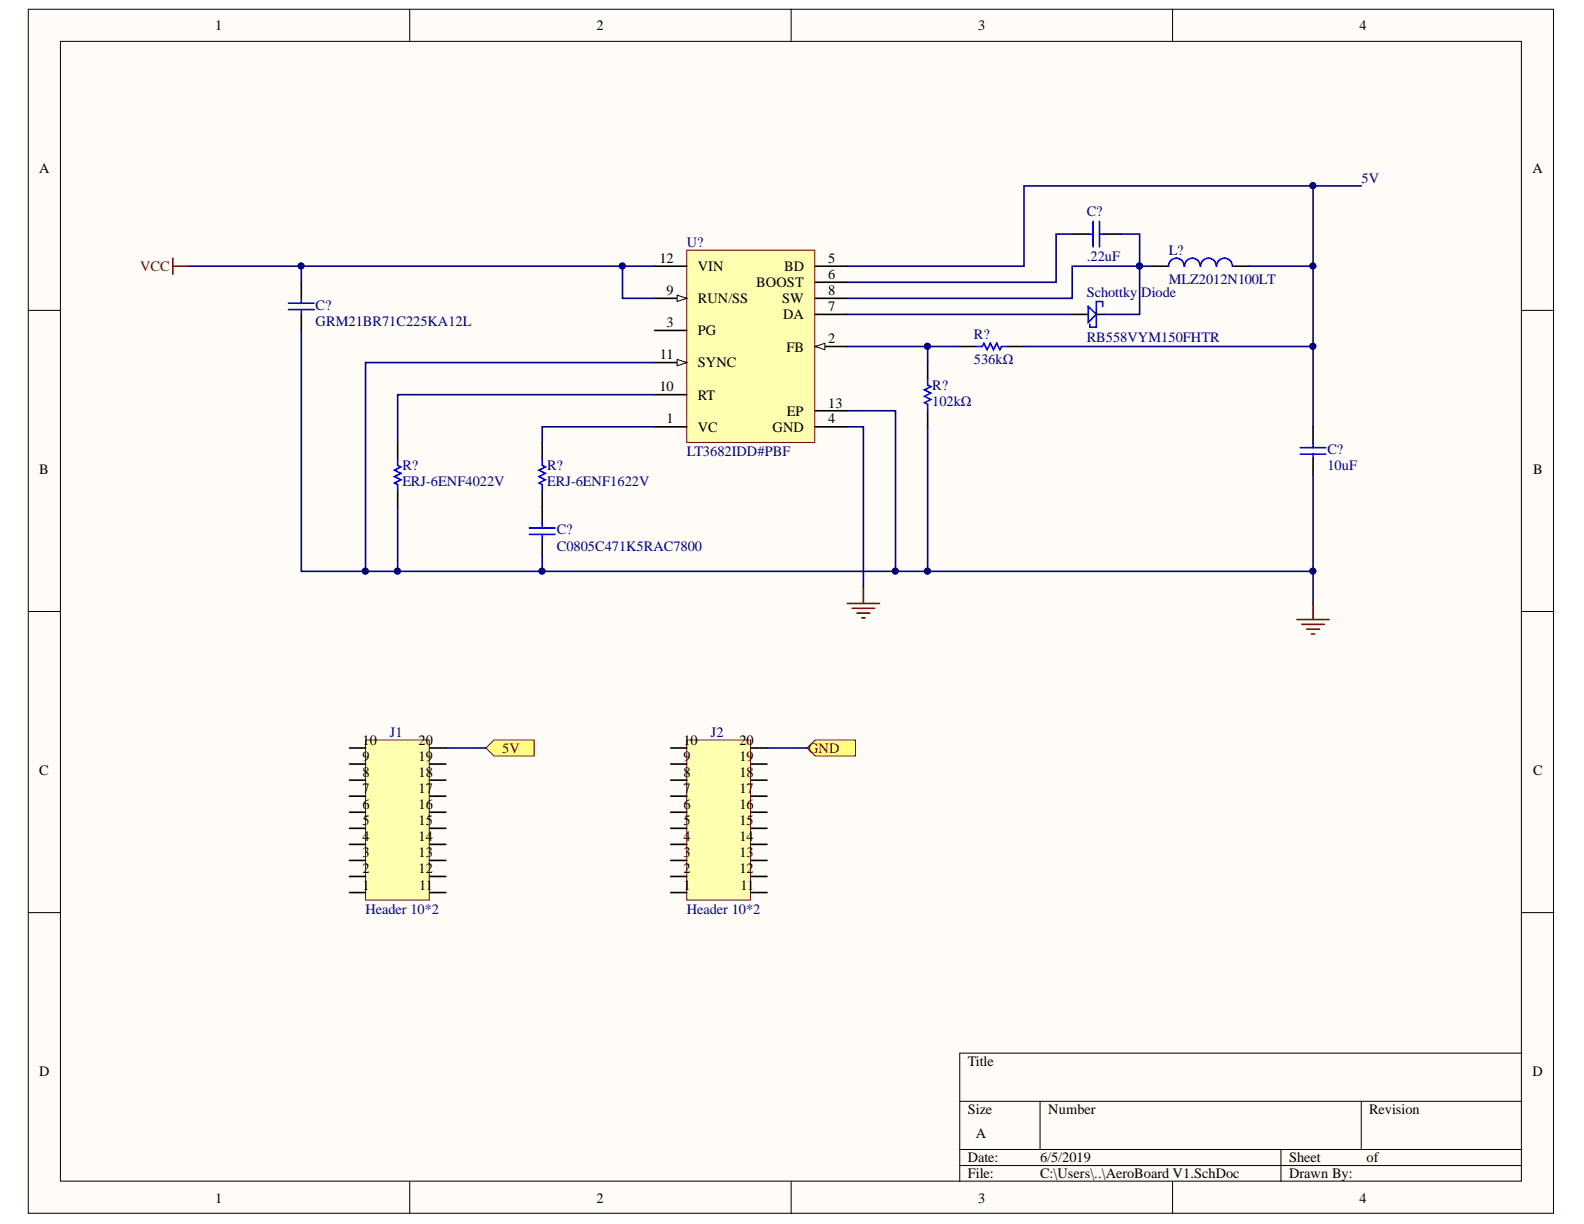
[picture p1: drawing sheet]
<svg xmlns="http://www.w3.org/2000/svg" width="279mm" height="216mm" viewBox="0 0 279 216" stroke-linecap="round" stroke-linejoin="round" font-family="sans-serif">
<g fill="#fffcf8" stroke="#000" stroke-width=".18">
<path d="M5 1.6h269v212.4h-269z"/>
<path d="M10.7 7.3h257.7v201h-257.7z"/>
</g>
<g fill="none" stroke="#000" stroke-width=".18">
<path d="M72.3 1.6v5.7M139.5 1.6v5.7M206.8 1.6v5.7M5 54.7h5.7M268.4 54.7h5.7M5 107.9h5.7M268.4 107.9h5.7M5 161h5.7M268.4 161h5.7M169.3 194.3h99.1M183.5 194.3v8.5M240.1 194.3v8.5"/>
<path d="M268.4 185.8h-99.1v22.6M72.3 208.4v5.7M139.5 208.4v5.7M169.3 202.8h99.1M169.3 205.6h99.1M206.8 208.4v5.7M225.9 202.8v5.6"/>
</g>
<path d="M121.1 44.1h22.6v33.9h-22.6z" fill="#ffffb0" stroke="#800000" stroke-width=".18"/>
<path d="M115.5 75.3h5.6M143.8 61.1h5.7" fill="none" stroke="#000" stroke-width=".28"/>
<path d="M143.8 61.1l1.7-.5v1.1z" fill="#fffcf8"/>
<path d="M143.8 61.1l1.7-.5v1.1z" fill="none" stroke="#000" stroke-width=".18"/>
<path d="M115.5 58.3h5.6M115.5 52.6h5.6M143.8 47h5.7M143.8 49.8h5.7M143.8 55.5h5.7M143.8 52.6h5.7M143.8 75.3h5.7" fill="none" stroke="#000" stroke-width=".28"/>
<path d="M119.4 52.1l1.7 .5-1.7 .6z" fill="#fffcf8"/>
<path d="M119.4 52.1l1.7 .5-1.7 .6z" fill="none" stroke="#000" stroke-width=".18"/>
<path d="M115.5 69.6h5.6M115.5 64h5.6" fill="none" stroke="#000" stroke-width=".28"/>
<path d="M119.4 63.4l1.7 .6-1.7 .5z" fill="#fffcf8"/>
<path d="M119.4 63.4l1.7 .6-1.7 .5z" fill="none" stroke="#000" stroke-width=".18"/>
<g fill="none" stroke="#000" stroke-width=".28">
<path d="M53.1 49.8v2.8M53.1 55.5v2.8M115.5 47h5.6M189.1 41.3h2.9M194.8 41.3h2.8M203.3 47h2.8M217.4 47h2.9M70.1 78.1v2.9M95.6 78.1v2.9M143.8 72.5h5.7M163.6 64v2.8M163.6 72.5v2.8"/>
<path d="M169.3 61.1h2.8M177.8 61.1h2.8M231.6 75.3v2.8M70.1 86.6v2.8M95.6 86.6v5.7M95.6 95.1v2.8M231.6 81v2.8"/>
</g>
<g fill="none" stroke="#00f" stroke-width=".28">
<path d="M192.8 39v4.6M193.9 39v4.6M50.9 53.5h4.5M50.9 54.6h4.5M53.1 52.6v.9M53.1 54.6v.9M192 41.3h.8M193.9 41.3h.9M208.9 47a1.37 1.37 0 0 0-1.4-1.5 1.37 1.37 0 0 0-1.4 1.5M211.7 47a1.37 1.37 0 0 0-1.4-1.5 1.37 1.37 0 0 0-1.3 1.5M214.5 47a1.37 1.37 0 0 0-1.3-1.5 1.37 1.37 0 0 0-1.4 1.5M217.4 47a1.37 1.37 0 0 0-1.4-1.5 1.37 1.37 0 0 0-1.4 1.5"/>
<path d="M163.6 66.8v1.1l.6 .3-1.1 .6 1.1 .5-1.1 .6 1.1 .6-1.1 .5 .5 .3v1.2M172.1 61.1h1.2l.2-.5 .6 1.1 .6-1.1 .5 1.1 .6-1.1 .6 1.1 .3-.6h1.1M229.3 79h4.6M231.6 78.1v.9M70.1 81v1.1l.6 .3-1.1 .5 1.1 .6-1.1 .6 1.1 .5-1.1 .6 .5 .3v1.1M93.4 93.1h4.5M93.4 94.3h4.5M95.6 81v1.1l.6 .3-1.1 .5 1.1 .6-1.1 .6 1.1 .5-1.1 .6 .5 .3v1.1M95.6 92.3v.8M95.6 94.3v.8M229.3 80.1h4.6M231.6 80.1v.9"/>
</g>
<path d="M30.5 45.5v2.9M30.5 47h2.8M149.5 106.4h5.6M150.3 107.3h4M151.2 108.1h2.2M152 109h.6M152.3 103.6v2.8M228.8 109.3h5.6M229.6 110.1h4M230.5 111h2.2M231.3 111.8h.6M231.6 106.4v2.9" fill="none" stroke="#800000" stroke-width=".28"/>
<path d="M64.5 130.5h11.2v28.3h-11.2z" fill="#ffffb0" stroke="#800000" stroke-width=".18"/>
<g fill="none" stroke="#000" stroke-width=".28">
<path d="M61.6 137.6h2.9M61.6 134.8h2.9M61.6 131.9h2.9M75.8 137.6h2.8M75.8 134.8h2.8M75.8 131.9h2.8M61.6 157.4h2.9M61.6 154.6h2.9M61.6 151.8h2.9M61.6 148.9h2.9M61.6 146.1h2.9M61.6 143.3h2.9"/>
<path d="M61.6 140.4h2.9M75.8 157.4h2.8M75.8 154.6h2.8M75.8 151.8h2.8M75.8 148.9h2.8M75.8 146.1h2.8M75.8 143.3h2.8M75.8 140.4h2.8"/>
</g>
<path d="M121.1 130.5h11.3v28.3h-11.3z" fill="#ffffb0" stroke="#800000" stroke-width=".18"/>
<g fill="none" stroke="#000" stroke-width=".28">
<path d="M118.3 137.6h2.8M118.3 134.8h2.8M118.3 131.9h2.8M132.5 137.6h2.8M132.5 134.8h2.8M132.5 131.9h2.8M118.3 157.4h2.8M118.3 154.6h2.8M118.3 151.8h2.8M118.3 148.9h2.8M118.3 146.1h2.8M118.3 143.3h2.8"/>
<path d="M118.3 140.4h2.8M132.5 157.4h2.8M132.5 154.6h2.8M132.5 151.8h2.8M132.5 148.9h2.8M132.5 146.1h2.8M132.5 143.3h2.8M132.5 140.4h2.8"/>
</g>
<g fill="#ffff80" stroke="#800000" stroke-width=".18">
<path d="M87.1 130.5h7.1v2.9h-7.1l-1.4-1.5z" fill-rule="evenodd"/>
<path d="M142.4 131.9l1.4-1.4h7.1v2.9h-7.1z" fill-rule="evenodd"/>
</g>
<path d="M192 54l1.4 1.5-1.4 1.4zM194.5 54v-.8h-1.1v4.5h-1.2v-.5" fill="none" stroke="#00f" stroke-width=".28"/>
<path d="M189.1 55.5h2.9M193.4 55.5h1.4" fill="none" stroke="#000" stroke-width=".28"/>
<g fill="none" stroke="#000080" stroke-width=".28">
<path d="M231.6 32.8h8.5M33.3 47h82.2M53.1 58.3v42.5h178.5v5.6M53.1 47v2.8M109.8 47v5.6h5.7M149.5 47h31.1v-14.2h51v14.2M149.5 55.5h39.6M189.1 41.3h-2.8v8.5h-36.8M197.6 41.3h3.4v14.2h-6.2M203.3 47h-14.2v5.6h-39.6M220.3 47h11.3v14.1M115.5 64h-51v36.8"/>
<path d="M115.5 69.6h-45.4v8.5M115.5 75.3h-19.9v2.8M149.5 72.5h8.5v28.3M149.5 61.1h19.8M149.5 75.3h2.8v28.3M163.6 61.1v2.9M163.6 75.3v25.5M180.6 61.1h51v14.2M70.1 89.4v11.4M95.6 97.9v2.9M231.6 83.8v17M78.6 131.9h7.1"/>
<path d="M135.3 131.9h7.1"/>
</g>
<g fill="#000080" stroke="#000080" stroke-width=".18">
<circle cx="109.8" cy="46.9" r=".52"/>
<circle cx="53.1" cy="46.9" r=".52"/>
<circle cx="64.4" cy="100.7" r=".52"/>
<circle cx="70.1" cy="100.7" r=".52"/>
<circle cx="95.6" cy="100.7" r=".52"/>
<circle cx="157.9" cy="100.7" r=".52"/>
<circle cx="163.6" cy="61.1" r=".52"/>
<circle cx="163.6" cy="100.7" r=".52"/>
<circle cx="231.6" cy="61.1" r=".52"/>
<circle cx="201" cy="46.9" r=".52"/>
<circle cx="231.6" cy="100.7" r=".52"/>
<circle cx="231.6" cy="46.9" r=".52"/>
<circle cx="231.6" cy="32.8" r=".52"/>
</g>
<g font-size="2.5">
<text x="38" y="5.3">1</text>
<text x="105.2" y="5.3">2</text>
<text x="172.6" y="5.3">3</text>
<text x="239.8" y="5.3">4</text>
<text x="6.9" y="30.5">A</text>
<text x="270.3" y="30.5">A</text>
<text x="116.3" y="46.4">12</text>
<text x="123.1" y="47.8">VIN</text>
<text x="138.3" y="47.8">BD</text>
<text x="146.1" y="46.4">5</text>
<text x="117.6" y="52">9</text>
<text x="123.1" y="53.5">RUN/SS</text>
<text x="133.4" y="50.7">BOOST</text>
<text x="138" y="53.5">SW</text>
<text x="146.1" y="49.2">6</text>
<text x="146.1" y="52">8</text>
<text x="117.6" y="57.7">3</text>
<text x="123.1" y="59.1">PG</text>
<text x="138.1" y="56.3">DA</text>
<text x="146.1" y="54.9">7</text>
<text x="116.4" y="63.4">11</text>
<text x="123.1" y="64.8">SYNC</text>
<text x="138.7" y="62">FB</text>
<text x="146.1" y="60.6">2</text>
<text x="116.3" y="69">10</text>
<text x="123.1" y="70.5">RT</text>
<text x="146.1" y="71.9">13</text>
<text x="117.6" y="74.7">1</text>
<text x="123.1" y="76.1">VC</text>
<text x="136.3" y="76.1">GND</text>
<text x="138.8" y="73.3">EP</text>
<text x="146.1" y="74.7">4</text>
<text x="6.9" y="83.6">B</text>
<text x="270.4" y="83.6">B</text>
<text x="63.9" y="131.4">10</text>
<text x="73.8" y="131.4">20</text>
<text x="120.5" y="131.4">10</text>
<text x="130.4" y="131.4">20</text>
<text x="6.9" y="136.7">C</text>
<text x="63.9" y="137">8</text>
<text x="63.9" y="134.2">9</text>
<text x="73.8" y="137">18</text>
<text x="73.8" y="134.2">19</text>
<text x="120.5" y="137">8</text>
<text x="120.5" y="134.2">9</text>
<text x="130.4" y="137">18</text>
<text x="130.4" y="134.2">19</text>
<text x="270.4" y="136.7">C</text>
<text x="63.9" y="142.7">6</text>
<text x="63.9" y="139.9">7</text>
<text x="73.8" y="142.7">16</text>
<text x="73.8" y="139.9">17</text>
<text x="120.5" y="142.7">6</text>
<text x="120.5" y="139.9">7</text>
<text x="130.4" y="142.7">16</text>
<text x="130.4" y="139.9">17</text>
<text x="63.9" y="148.4">4</text>
<text x="63.9" y="145.6">5</text>
<text x="73.8" y="148.4">14</text>
<text x="73.8" y="145.6">15</text>
<text x="120.5" y="148.4">4</text>
<text x="120.5" y="145.6">5</text>
<text x="130.4" y="148.4">14</text>
<text x="130.4" y="145.6">15</text>
<text x="63.9" y="154">2</text>
<text x="63.9" y="151.2">3</text>
<text x="73.8" y="154">12</text>
<text x="73.8" y="151.2">13</text>
<text x="120.5" y="154">2</text>
<text x="120.5" y="151.2">3</text>
<text x="130.4" y="154">12</text>
<text x="130.4" y="151.2">13</text>
<text x="63.9" y="156.9">1</text>
<text x="73.9" y="156.9">11</text>
<text x="120.5" y="156.9">1</text>
<text x="130.6" y="156.9">11</text>
<text x="6.9" y="189.8">D</text>
<text x="170.7" y="188">Title</text>
<text x="270.3" y="189.8">D</text>
<text x="170.7" y="196.6">Size</text>
<text x="184.9" y="196.6">Number</text>
<text x="241.5" y="196.6">Revision</text>
<text x="172.1" y="200.8">A</text>
<text x="170.7" y="205">Date:</text>
<text x="170.7" y="207.8">File:</text>
<text x="183.5" y="205">6/5/2019</text>
<text x="183.5" y="207.8">C:\Users\..\AeroBoard V1.SchDoc</text>
<text x="227.4" y="205">Sheet</text>
<text x="227.4" y="207.8">Drawn By:</text>
<text x="241" y="205">of</text>
<text x="38" y="212.1">1</text>
<text x="105.2" y="212.1">2</text>
<text x="172.6" y="212.1">3</text>
<text x="239.8" y="212.1">4</text>
</g>
<g font-size="2.5" fill="#000080">
<text x="240.1" y="32.2">5V</text>
<text x="191.7" y="38.2">C?</text>
<text x="121.1" y="43.6">U?</text>
<text x="191.7" y="46.1">.22uF</text>
<text x="206.1" y="45">L?</text>
<text x="191.7" y="52.4">Schottky</text>
<text x="201.3" y="52.4">Diode</text>
<text x="206.1" y="50.1">MLZ2012N100LT</text>
<text x="55.7" y="54.7">C?</text>
<text x="55.7" y="57.4">GRM21BR71C225KA12L</text>
<text x="171.8" y="59.7">R?</text>
<text x="171.8" y="64.2">536kΩ</text>
<text x="191.7" y="60.3">RB558VYM150FHTR</text>
<text x="164.4" y="68.8">R?</text>
<text x="164.4" y="71.7">102kΩ</text>
<text x="71" y="83">R?</text>
<text x="96.5" y="83">R?</text>
<text x="121.1" y="80.4">LT3682IDD#PBF</text>
<text x="234.1" y="80.1">C?</text>
<text x="234.1" y="83">10uF</text>
<text x="71" y="85.8">ERJ-6ENF4022V</text>
<text x="96.5" y="85.8">ERJ-6ENF1622V</text>
<text x="98.2" y="94.2">C?</text>
<text x="98.2" y="97.1">C0805C471K5RAC7800</text>
<text x="68.8" y="129.9">J1</text>
<text x="125.4" y="129.9">J2</text>
<text x="64.5" y="161.1">Header 10*2</text>
<text x="121.1" y="161.1">Header 10*2</text>
</g>
<g font-size="2.5" fill="#800000">
<text x="24.7" y="47.8">VCC</text>
<text x="88.6" y="132.8">5V</text>
<text x="142.5" y="132.8">GND</text>
</g>
</svg>
